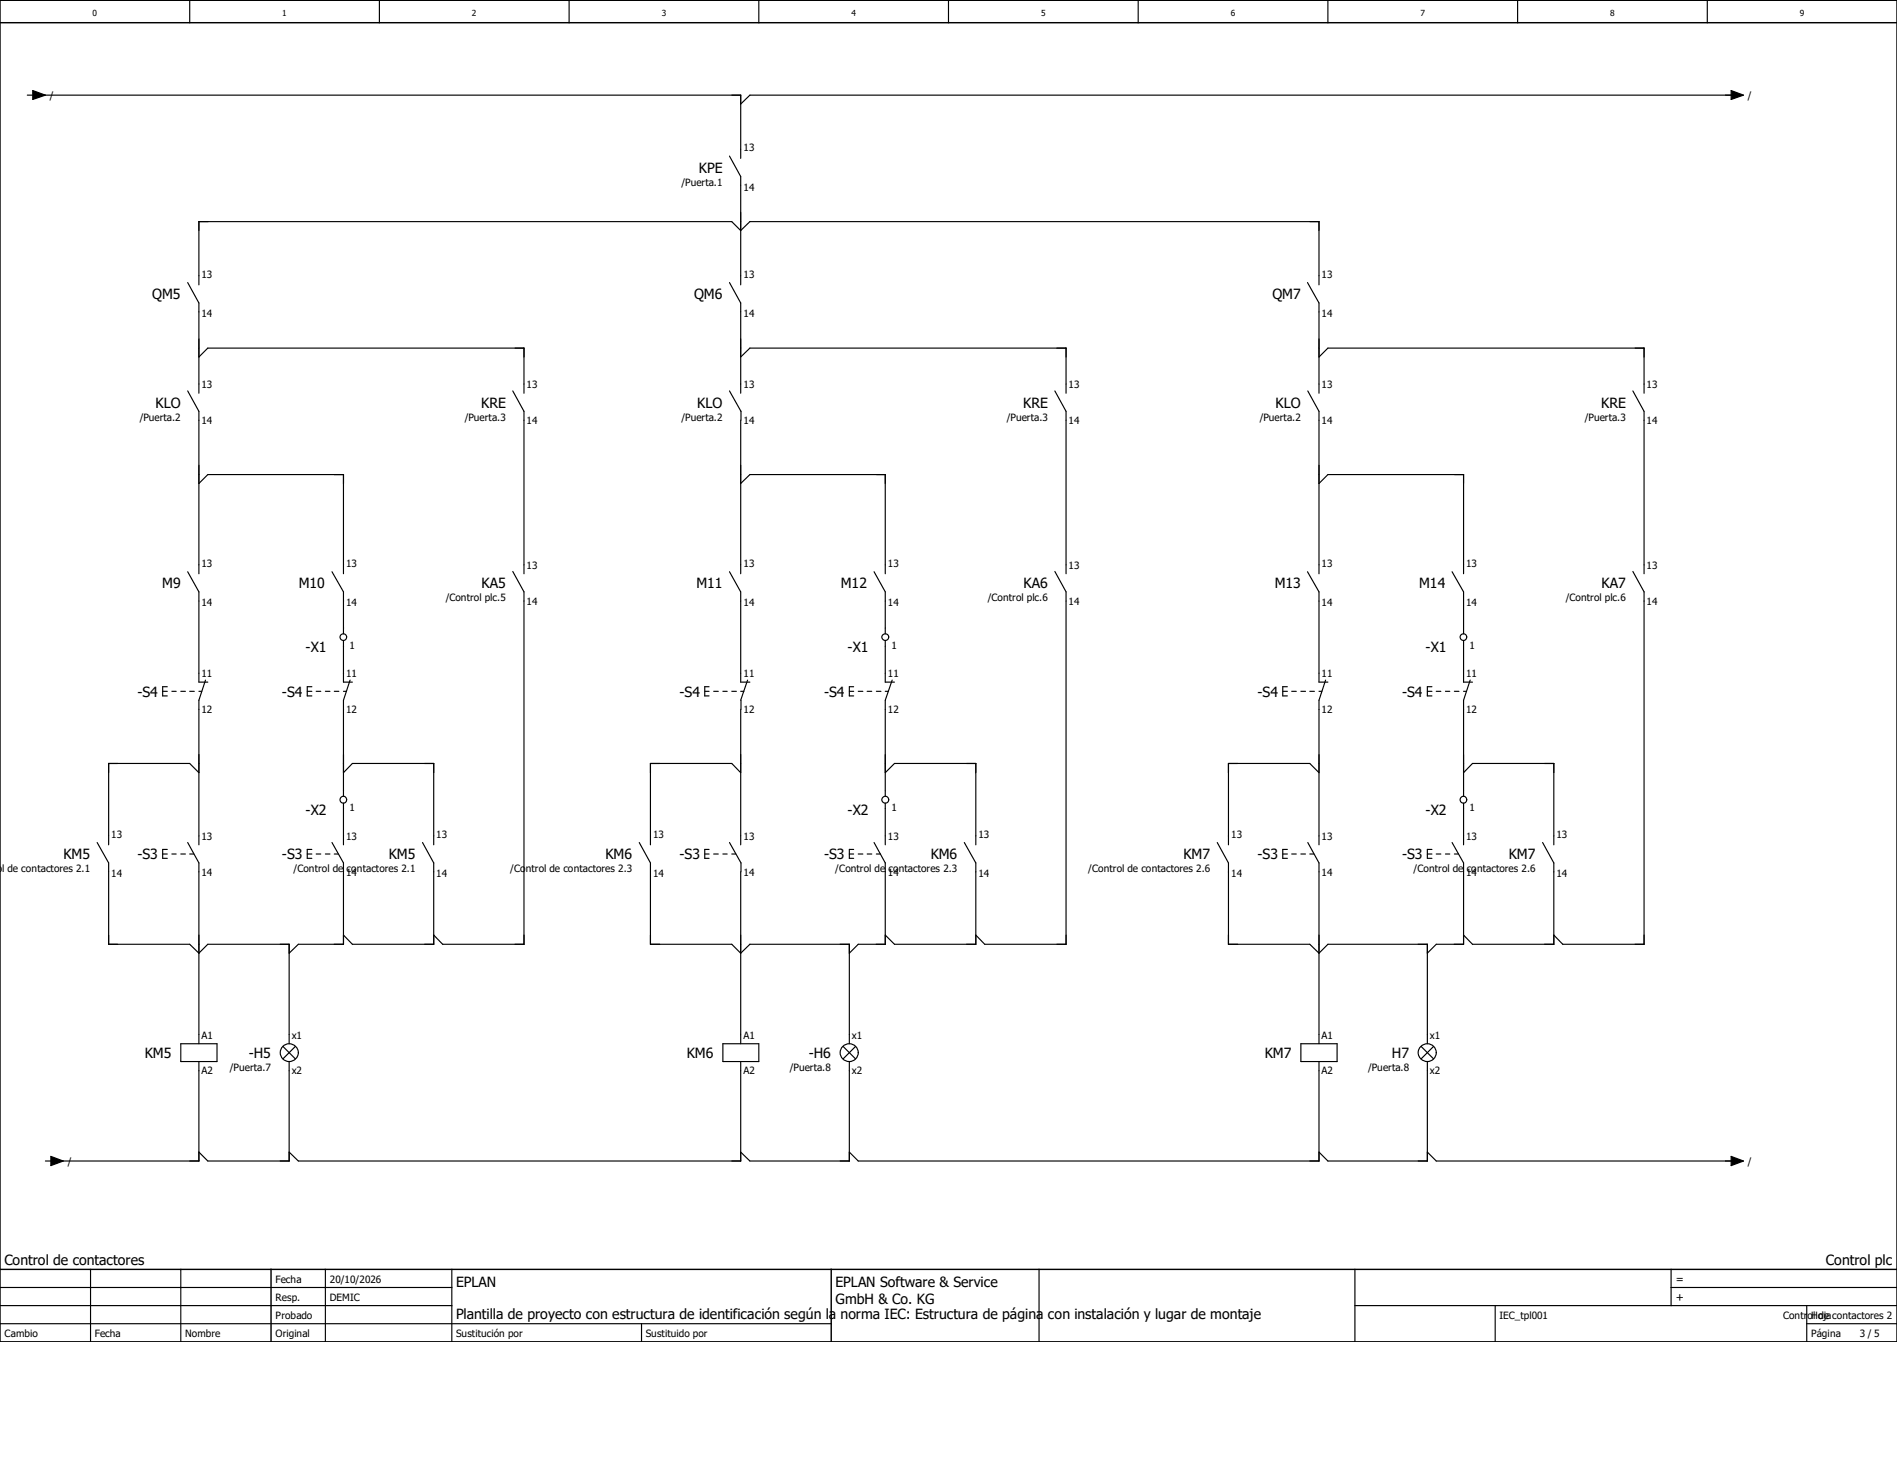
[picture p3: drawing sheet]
<svg xmlns="http://www.w3.org/2000/svg" width="279mm" height="216mm" viewBox="0 0 279 216" stroke-linecap="round" stroke-linejoin="round" font-family="sans-serif">
<path d="M197.7 -.1l-197.7 197.7M0 169.2l40.1 28.4M0 197.5v.1" fill="none" stroke="#fff" stroke-width=".15"/>
<g fill="none" stroke="#000" stroke-width=".17">
<path d="M4 14h.8M4.8 13.3l1.9 .7-1.9 .6zM5.3 14h103.8v9.3M27.9 0v3.3M55.9 0v3.3M83.8 0v3.3M111.8 0v3.3M139.7 0v3.3M167.6 0v3.3M195.6 0v3.3M223.5 0v3.3M251.5 0v3.3"/>
<path d="M255 13.3l1.8 .7-1.8 .6zM255.4 14h-145l-1.3 1.3M107.4 23l1.7 3v16M27.6 41.6l1.7 3v13.3M27.6 57.6l1.7 3v23.9M29.3 42v-9.4h78.5l1.3 1.4 1.3-1.4h83.9v9.4M29.3 52.6l1.3-1.3h46.6v6.6M75.5 57.6l1.7 3v23.9M107.4 41.6l1.7 3v13.3M107.4 57.6l1.7 3v1.3M109.1 52.6l1.3-1.3h46.6v6.6M155.4 57.6l1.6 3v23.9"/>
<path d="M192.6 41.6l1.7 3v13.3M192.6 57.6l1.7 3v23.9M194.3 52.6l1.3-1.3h46.5v6.6M240.5 57.6l1.6 3v23.9M29.3 71.2l1.3-1.3h20v14.6M109.1 71.2l1.3-1.3h20v14.6M109.1 61.9v22.6M194.3 71.2l1.3-1.3h20v14.6M27.6 84.2l1.7 3v13.3h1.3M48.9 84.2l1.7 3v6.1M50.6 94.3v6.2h1.3M75.5 84.2l1.7 3v51.9h-12l-1.3-1.4"/>
<path d="M107.4 84.2l1.7 3v13.3h1.3M128.7 84.2l1.7 3v6.1M130.4 94.3v6.2h1.3M155.4 84.2l1.6 3v51.9h-12l-1.3-1.4M192.6 84.2l1.7 3v13.3h1.3M213.9 84.2l1.7 3v6.1M215.6 94.3v6.2h1.3M240.5 84.2l1.6 3v51.9h-11.9l-1.3-1.4M24 101.8h.6M24.6 101.1h-.6v1.4h.6M25.3 101.8h.7M26.6 101.8h.7"/>
<path d="M27.9 101.8h.7M29.3 113.8l-1.4-1.4h-11.9v12M29.3 101.8h.4M30.3 100.2l-1 2.9v21.3M45.3 101.8h.6M45.9 101.1h-.6v1.4h.6M46.6 101.8h.6M47.9 101.8h.7M49.2 101.8h.7M50.6 113.8l1.3-1.4h12v12M50.6 118.3v6.1M50.6 101.8h.4"/>
<path d="M51.6 100.2l-1 2.9v14.2M103.8 101.8h.6M104.4 101.1h-.6v1.4h.6M105.1 101.8h.7M106.5 101.8h.6M107.8 101.8h.7M109.1 113.8l-1.3-1.4h-12v12M109.1 104.5v19.9M109.1 101.8h.5M109.1 103.1v1.4M110.1 100.2l-1 2.9M125.1 101.8h.6"/>
<path d="M125.7 101.1h-.6v1.4h.6M126.4 101.8h.7M127.7 101.8h.7M129.1 101.8h.7M130.4 113.8l1.3-1.4h12v12M130.4 118.3v6.1M130.4 101.8h.4M131.4 100.2l-1 2.9v14.2M188.9 101.8h.7M189.6 101.1h-.7v1.4h.7M190.2 101.8h.7M191.6 101.8h.7"/>
<path d="M192.9 101.8h.7M194.3 113.8l-1.4-1.4h-12v12M194.3 101.8h.4M195.2 100.2l-.9 2.9v21.3M210.2 101.8h.7M210.9 101.1h-.7v1.4h.7M211.5 101.8h.7M212.9 101.8h.6M214.2 101.8h.7M215.6 113.8l1.3-1.4h12v12M215.6 118.3v6.1M215.6 101.8h.4"/>
<path d="M216.5 100.2l-.9 2.9v14.2M14.3 124.1l1.7 3v12h11.9l1.4 1.3 1.3-1.3h12v14.6M24 125.8h.6M24.6 125.1h-.6v1.3h.6M25.3 125.8h.7M26.6 125.8h.7M27.6 124.1l1.7 3v26.6M27.9 125.8h.6M45.3 125.8h.6M45.9 125.1h-.6v1.3h.6M46.6 125.8h.6M47.9 125.8h.7"/>
<path d="M48.9 124.1l1.7 3v12h-6.7l-1.3 1.3M49.2 125.8h.6M62.2 124.1l1.7 3v12h-12l-1.3-1.4M94.1 124.1l1.7 3v12h12l1.3 1.3 1.3-1.3h14.7v14.6M103.8 125.8h.6M104.4 125.1h-.6v1.3h.6M105.1 125.8h.7M106.5 125.8h.6M107.4 124.1l1.7 3v1.3M107.8 125.8h.6M109.1 128.4v25.3M125.1 125.8h.6"/>
<path d="M125.7 125.1h-.6v1.3h.6M126.4 125.8h.7M127.7 125.8h.7M128.7 124.1l1.7 3v12h-4l-1.3 1.3M129.1 125.8h.6M142 124.1l1.7 3v12h-12l-1.3-1.4M179.3 124.1l1.6 3v12h12l1.4 1.3 1.3-1.3h14.6v14.6M188.9 125.8h.7M189.6 125.1h-.7v1.3h.7M190.2 125.8h.7M191.6 125.8h.7M192.6 124.1l1.7 3v26.6"/>
<path d="M192.9 125.8h.6M210.2 125.8h.7M210.9 125.1h-.7v1.3h.7M211.5 125.8h.7M212.9 125.8h.6M213.9 124.1l1.7 3v12h-4.1l-1.3 1.3M214.2 125.8h.6M227.2 124.1l1.7 3v12h-12l-1.3-1.4M26.6 153.7h5.4v2.6h-5.4zM29.3 156.3v14.7h-21.3M41.7 154.1l1.8 1.9M42.6 156.3v14.7h-12l-1.3-1.3"/>
<path d="M43.5 154.1l-1.8 1.9M106.5 153.7h5.3v2.6h-5.3zM109.1 156.3v14.7h-65.2l-1.3-1.3M124.2 154.1l1.8 1.9M125.1 156.3v14.7h-14.7l-1.3-1.3M126 154.1l-1.8 1.9M191.6 153.7h5.3v2.6h-5.3zM194.3 156.3v14.7h-67.9l-1.3-1.3M209.3 154.1l1.9 1.9M210.2 156.3v14.7h-14.6l-1.3-1.3M211.2 154.1l-1.9 1.9M6.7 171h.8"/>
<path d="M7.5 170.3l1.8 .7-1.8 .7zM210.2 169.7l1.3 1.3h43.9M255 170.3l1.8 .7-1.8 .7zM0 194.9h122.4M0 192.3h66.5M0 189.6h66.5M13.3 186.9v10.7M26.6 186.9v10.7M47.9 186.9v10.7M66.5 186.9v10.7M94.5 194.9v2.7M153 186.9v10.7"/>
<path d="M199.6 192.3h79.8M199.6 186.9v10.7M220.2 192.3v5.3M246.1 189.6h33.3M246.1 186.9v5.4M266.1 194.9h13.3M266.1 192.3v5.3"/>
<circle cx="50.6" cy="93.8" r=".49"/>
<circle cx="130.4" cy="93.8" r=".49"/>
<circle cx="215.5" cy="93.8" r=".49"/>
<circle cx="50.6" cy="117.8" r=".5"/>
<circle cx="130.4" cy="117.8" r=".5"/>
<circle cx="215.5" cy="117.8" r=".5"/>
<circle cx="42.6" cy="155" r="1.32"/>
<circle cx="125.1" cy="155" r="1.32"/>
<circle cx="210.2" cy="155" r="1.31"/>
</g>
<path d="M0 3.3h279.4M0 0h279.4v197.6h-279.4zM0 186.9h279.4M39.9 186.9v10.7M122.4 186.9v10.7" fill="none" stroke="#000" stroke-width=".21"/>
<path d="M4.8 13.3l1.9 .7-1.9 .6zM255 13.3l1.8 .7-1.8 .6zM7.5 170.3l1.8 .7-1.8 .7zM255 170.3l1.8 .7-1.8 .7z" fill="#000"/>
<g font-size="2.1">
<text x="102.9" y="25.4">KPE</text>
<text x="22.4" y="44.1">QM5</text>
<text x="102.2" y="44.1">QM6</text>
<text x="187.4" y="44.1">QM7</text>
<text x="22.9" y="60">KLO</text>
<text x="70.9" y="60">KRE</text>
<text x="102.7" y="60">KLO</text>
<text x="150.7" y="60">KRE</text>
<text x="187.9" y="60">KLO</text>
<text x="235.8" y="60">KRE</text>
<text x="23.9" y="86.7">M9</text>
<text x="44" y="86.7">M10</text>
<text x="70.9" y="86.7">KA5</text>
<text x="102.6" y="86.7">M11</text>
<text x="123.9" y="86.7">M12</text>
<text x="150.7" y="86.7">KA6</text>
<text x="187.7" y="86.7">M13</text>
<text x="209" y="86.7">M14</text>
<text x="235.9" y="86.7">KA7</text>
<text x="45" y="96">-X1</text>
<text x="124.8" y="96">-X1</text>
<text x="210" y="96">-X1</text>
<text x="20.2" y="102.6">-S4</text>
<text x="41.5" y="102.6">-S4</text>
<text x="100.1" y="102.6">-S4</text>
<text x="121.4" y="102.6">-S4</text>
<text x="185.2" y="102.6">-S4</text>
<text x="206.5" y="102.6">-S4</text>
<text x="45" y="120">-X2</text>
<text x="124.8" y="120">-X2</text>
<text x="210" y="120">-X2</text>
<text x="9.4" y="126.5">KM5</text>
<text x="20.2" y="126.6">-S3</text>
<text x="41.5" y="126.6">-S3</text>
<text x="57.3" y="126.5">KM5</text>
<text x="89.2" y="126.5">KM6</text>
<text x="100.1" y="126.6">-S3</text>
<text x="121.4" y="126.6">-S3</text>
<text x="137.1" y="126.5">KM6</text>
<text x="174.3" y="126.5">KM7</text>
<text x="185.2" y="126.6">-S3</text>
<text x="206.5" y="126.6">-S3</text>
<text x="222.2" y="126.5">KM7</text>
<text x="21.3" y="155.8">KM5</text>
<text x="36.7" y="155.8">-H5</text>
<text x="101.2" y="155.8">KM6</text>
<text x="119.1" y="155.8">-H6</text>
<text x="186.3" y="155.8">KM7</text>
<text x="205" y="155.8">H7</text>
<text x=".7" y="186.3">Control de contactores</text>
<text x="67.2" y="189.6">EPLAN</text>
<text x="123.1" y="189.6">EPLAN Software &amp; Service</text>
<text x="268.9" y="186.3">Control plc</text>
<text x="67.2" y="194.3">Plantilla de proyecto con estructura de identificación según la norma IEC: Estructura de página con instalación y lugar de montaje</text>
<text x="123.1" y="192.1">GmbH &amp; Co. KG</text>
</g>
<g font-size="1.6">
<text x="246.8" y="191.6">+</text>
<text x="246.8" y="188.9">=</text>
</g>
<g font-size="1.5">
<text x="7.3" y="14.6">/</text>
<text x="257.4" y="14.6">/</text>
<text x="109.5" y="22.3">13</text>
<text x="100.4" y="27.3">/Puerta.1</text>
<text x="109.5" y="28.1">14</text>
<text x="29.7" y="40.9">13</text>
<text x="109.5" y="40.9">13</text>
<text x="194.6" y="40.9">13</text>
<text x="29.7" y="46.7">14</text>
<text x="109.5" y="46.7">14</text>
<text x="194.6" y="46.7">14</text>
<text x="29.7" y="57.2">13</text>
<text x="77.6" y="57.2">13</text>
<text x="109.5" y="57.2">13</text>
<text x="157.4" y="57.2">13</text>
<text x="194.6" y="57.2">13</text>
<text x="242.5" y="57.2">13</text>
<text x="20.6" y="61.9">/Puerta.2</text>
<text x="29.7" y="62.4">14</text>
<text x="68.5" y="61.9">/Puerta.3</text>
<text x="77.6" y="62.4">14</text>
<text x="100.4" y="61.9">/Puerta.2</text>
<text x="109.5" y="62.4">14</text>
<text x="148.3" y="61.9">/Puerta.3</text>
<text x="157.4" y="62.4">14</text>
<text x="185.5" y="61.9">/Puerta.2</text>
<text x="194.6" y="62.4">14</text>
<text x="233.4" y="61.9">/Puerta.3</text>
<text x="242.5" y="62.4">14</text>
<text x="29.7" y="83.5">13</text>
<text x="51" y="83.5">13</text>
<text x="77.6" y="83.8">13</text>
<text x="109.5" y="83.5">13</text>
<text x="130.8" y="83.5">13</text>
<text x="157.4" y="83.8">13</text>
<text x="194.6" y="83.5">13</text>
<text x="215.9" y="83.5">13</text>
<text x="242.5" y="83.8">13</text>
<text x="29.7" y="89.3">14</text>
<text x="51" y="89.3">14</text>
<text x="65.7" y="88.6">/Control plc.5</text>
<text x="77.6" y="89">14</text>
<text x="109.5" y="89.3">14</text>
<text x="130.8" y="89.3">14</text>
<text x="145.5" y="88.6">/Control plc.6</text>
<text x="157.4" y="89">14</text>
<text x="194.6" y="89.3">14</text>
<text x="215.9" y="89.3">14</text>
<text x="230.6" y="88.6">/Control plc.6</text>
<text x="242.5" y="89">14</text>
<text x="51.5" y="95.5">1</text>
<text x="131.3" y="95.5">1</text>
<text x="216.4" y="95.5">1</text>
<text x="29.7" y="99.7">11</text>
<text x="51" y="99.7">11</text>
<text x="109.5" y="99.7">11</text>
<text x="130.8" y="99.7">11</text>
<text x="194.6" y="99.7">11</text>
<text x="215.9" y="99.7">11</text>
<text x="29.7" y="105">12</text>
<text x="51" y="105">12</text>
<text x="109.5" y="105">12</text>
<text x="130.8" y="105">12</text>
<text x="194.6" y="105">12</text>
<text x="215.9" y="105">12</text>
<text x="51.5" y="119.5">1</text>
<text x="131.3" y="119.5">1</text>
<text x="216.4" y="119.5">1</text>
<text x="16.4" y="123.4">13</text>
<text x="29.7" y="123.7">13</text>
<text x="51" y="123.7">13</text>
<text x="64.3" y="123.4">13</text>
<text x="96.2" y="123.4">13</text>
<text x="109.5" y="123.7">13</text>
<text x="130.8" y="123.7">13</text>
<text x="144.1" y="123.4">13</text>
<text x="181.4" y="123.4">13</text>
<text x="194.6" y="123.7">13</text>
<text x="215.9" y="123.7">13</text>
<text x="229.2" y="123.4">13</text>
<text x="-.5" y="128.5">ol de contactores 2.1</text>
<text x="16.4" y="129.2">14</text>
<text x="29.7" y="128.9">14</text>
<text x="43.2" y="128.5">/Control de contactores 2.1</text>
<text x="51" y="128.9">14</text>
<text x="64.3" y="129.2">14</text>
<text x="75.1" y="128.5">/Control de contactores 2.3</text>
<text x="96.2" y="129.2">14</text>
<text x="109.5" y="128.9">14</text>
<text x="123" y="128.5">/Control de contactores 2.3</text>
<text x="130.8" y="128.9">14</text>
<text x="144.1" y="129.2">14</text>
<text x="160.3" y="128.5">/Control de contactores 2.6</text>
<text x="181.4" y="129.2">14</text>
<text x="194.6" y="128.9">14</text>
<text x="208.2" y="128.5">/Control de contactores 2.6</text>
<text x="215.9" y="128.9">14</text>
<text x="229.2" y="129.2">14</text>
<text x="29.7" y="153">A1</text>
<text x="43" y="153">x1</text>
<text x="109.5" y="153">A1</text>
<text x="125.5" y="153">x1</text>
<text x="194.6" y="153">A1</text>
<text x="210.6" y="153">x1</text>
<text x="29.7" y="158.2">A2</text>
<text x="33.9" y="157.7">/Puerta.7</text>
<text x="43" y="158.2">x2</text>
<text x="109.5" y="158.2">A2</text>
<text x="116.3" y="157.7">/Puerta.8</text>
<text x="125.5" y="158.2">x2</text>
<text x="194.6" y="158.2">A2</text>
<text x="201.5" y="157.7">/Puerta.8</text>
<text x="210.6" y="158.2">x2</text>
<text x="10" y="171.6">/</text>
<text x="257.4" y="171.6">/</text>
<text x="40.6" y="191.6">Resp.</text>
<text x="40.6" y="188.9">Fecha</text>
<text x="48.6" y="191.6">DEMIC</text>
<text x="48.6" y="188.9">20/10/2026</text>
<text x=".7" y="196.9">Cambio</text>
<text x="14" y="196.9">Fecha</text>
<text x="27.3" y="196.9">Nombre</text>
<text x="40.6" y="196.9">Original</text>
<text x="40.6" y="194.3">Probado</text>
<text x="67.2" y="196.9">Sustitución por</text>
<text x="95.1" y="196.9">Sustituido por</text>
<text x="220.8" y="194.3">IEC_tpl001</text>
<text x="262.6" y="194.3">Control de contactores 2</text>
<text x="266.7" y="194.3">Hoja</text>
<text x="266.7" y="196.9">Página</text>
<text x="273.9" y="196.9">3 / 5</text>
</g>
<g font-size="1.2">
<text x="13.6" y="2.4">0</text>
<text x="41.6" y="2.4">1</text>
<text x="69.5" y="2.4">2</text>
<text x="97.5" y="2.4">3</text>
<text x="125.4" y="2.4">4</text>
<text x="153.3" y="2.4">5</text>
<text x="181.3" y="2.4">6</text>
<text x="209.2" y="2.4">7</text>
<text x="237.2" y="2.4">8</text>
<text x="265.1" y="2.4">9</text>
</g>
</svg>
